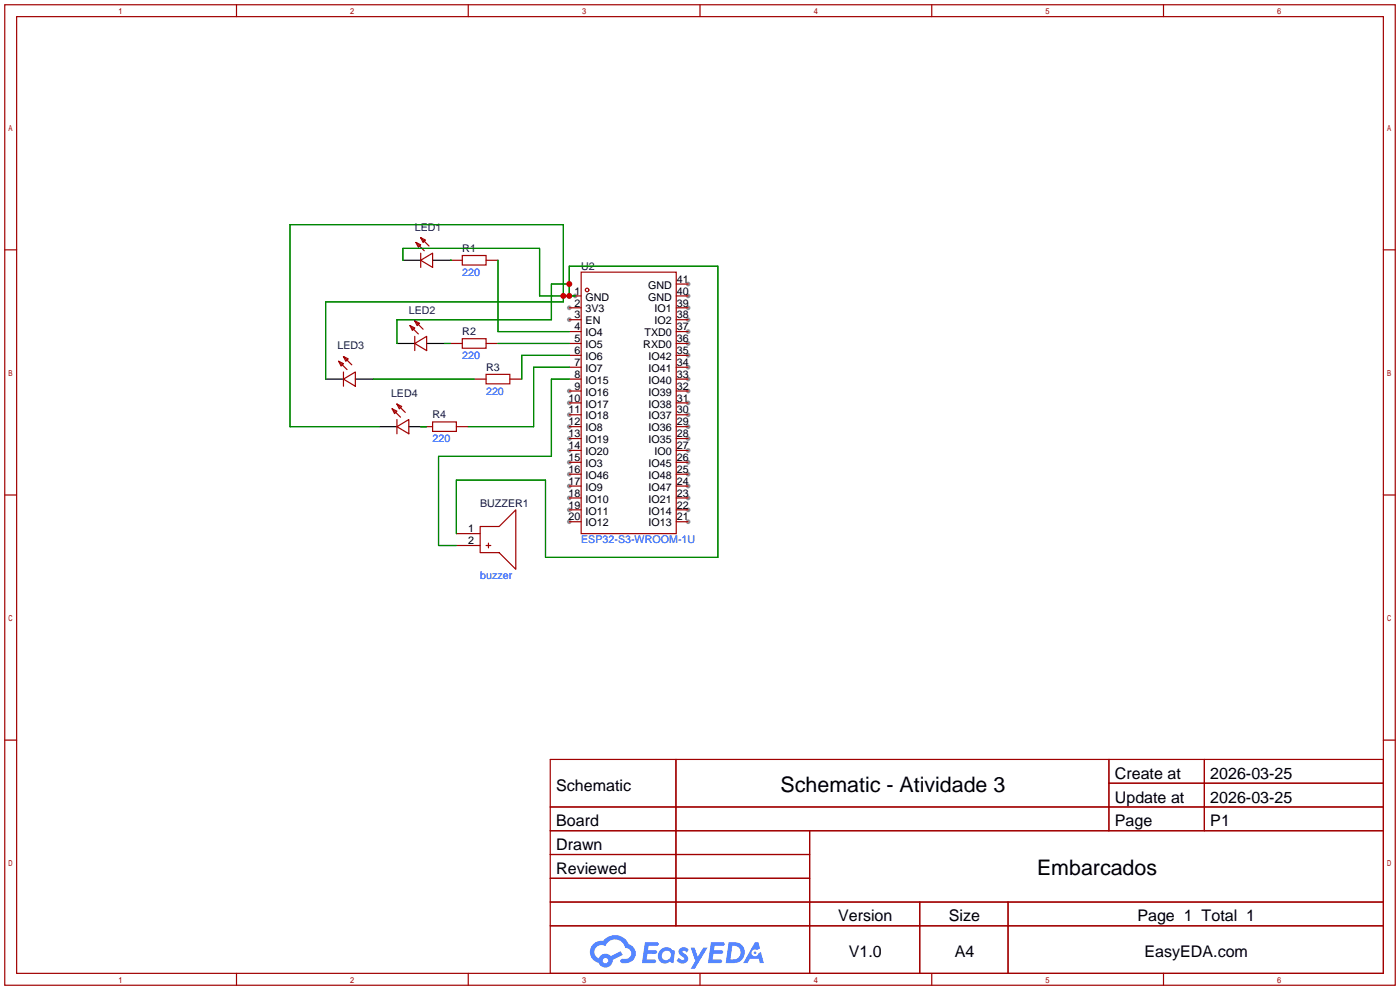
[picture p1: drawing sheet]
<svg xmlns="http://www.w3.org/2000/svg" width="299mm" height="212mm" viewBox="0 0 299 212" stroke-linecap="round" stroke-linejoin="round" font-family="sans-serif">
<g fill="#999">
<circle cx="147.1" cy="60.7" r=".51"/>
<circle cx="147.1" cy="63.2" r=".51"/>
<circle cx="147.1" cy="65.8" r=".51"/>
<circle cx="147.1" cy="68.3" r=".51"/>
<circle cx="147.1" cy="70.9" r=".51"/>
<circle cx="147.1" cy="73.4" r=".51"/>
<circle cx="147.1" cy="75.9" r=".51"/>
<circle cx="147.1" cy="78.5" r=".51"/>
<circle cx="147.1" cy="81" r=".51"/>
<circle cx="147.1" cy="83.6" r=".51"/>
<circle cx="147.1" cy="86.1" r=".51"/>
<circle cx="147.1" cy="88.6" r=".51"/>
<circle cx="147.1" cy="91.2" r=".51"/>
<circle cx="147.1" cy="93.7" r=".51"/>
<circle cx="147.1" cy="96.3" r=".51"/>
<circle cx="147.1" cy="98.8" r=".51"/>
<circle cx="147.1" cy="101.3" r=".51"/>
<circle cx="147.1" cy="103.9" r=".51"/>
<circle cx="147.1" cy="106.4" r=".51"/>
<circle cx="147.1" cy="109" r=".51"/>
<circle cx="147.1" cy="111.5" r=".51"/>
<circle cx="121.7" cy="111.5" r=".51"/>
<circle cx="121.7" cy="109" r=".51"/>
<circle cx="121.7" cy="106.4" r=".51"/>
<circle cx="121.7" cy="103.9" r=".51"/>
<circle cx="121.7" cy="101.3" r=".51"/>
<circle cx="121.7" cy="98.8" r=".51"/>
<circle cx="121.7" cy="96.3" r=".51"/>
<circle cx="121.7" cy="93.7" r=".51"/>
<circle cx="121.7" cy="91.2" r=".51"/>
<circle cx="121.7" cy="88.6" r=".51"/>
<circle cx="121.7" cy="86.1" r=".51"/>
<circle cx="121.7" cy="83.6" r=".51"/>
<circle cx="121.7" cy="68.3" r=".51"/>
<circle cx="121.7" cy="65.8" r=".51"/>
<circle cx="122.9" cy="63.2" r=".51"/>
</g>
<g fill="none" stroke="#a10000" stroke-width=".25">
<path d="M1 1h297.2v209.6h-297.2zM3.6 3.6h292.1v204.4h-292.1zM50.5 1v2.6M100.1 1v2.6M149.6 1v2.6M199.1 1v2.6M248.7 1v2.6M1 53.4h2.6M295.7 53.4h2.5M1 105.8h2.6M295.7 105.8h2.5M1 158.2h2.6"/>
<path d="M295.7 158.2h2.5M117.6 162.3h178.1v45.7h-178.1zM117.6 172.5h178.1M117.6 177.5h178.1M144.5 162.3v35.6M173 177.5v30.5M237 162.3v15.2M237 167.4h58.7M257.4 162.3v15.2M117.6 182.6h55.4M117.6 192.8h178.1M117.6 187.7h55.4"/>
<path d="M117.6 197.9h178.1M196.6 192.8v15.2M215.4 192.8v15.2M50.5 208v2.6M100.1 208v2.6M149.6 208v2.6M199.1 208v2.6M248.7 208v2.6"/>
</g>
<g fill="#5487ff">
<path d="M145.3 202.7a1.3 1.3 0 0 1 1.9 .3l-.4 .6a.54 .54 0 0 0-.9-.2l.1 .2a1.34 1.34 0 0 1 .9 1.8 1.47 1.47 0 0 1-2.3-.1l.5-.6 .8 .5a.31 .31 0 0 0 .4-.3 .31 .31 0 0 0-.3-.4 1.12 1.12 0 0 1-.7-1.8z"/>
<path d="M147.6 202.5h.9l.6 2 1.2-2h.9l-2.7 4.6h-.9l1-1.7z"/>
<path d="M137.8 201.4h1.7a1.31 1.31 0 0 1 1.2 .2 .4 .4 0 0 1-.3 .5l-1.8 .1-.1 .9h1.6a.4 .4 0 0 1 .4 .4 .4 .4 0 0 1-.5 .4h-1.6l-.2 1.2h1.4a.46 .46 0 0 1 .5 0 .46 .46 0 0 1 .1 .5l-.4 .2h-2.6z"/>
<path d="M151.9 201.4h1.7a1.32 1.32 0 0 1 1.2 .2 .39 .39 0 0 1-.3 .5l-1.8 .1-.1 .9h1.6a.4 .4 0 0 1 .4 .4 .4 .4 0 0 1-.4 .4h-1.7l-.2 1.2h1.4a.46 .46 0 0 1 .5 0 .46 .46 0 0 1 .1 .5l-.4 .2h-2.6z"/>
<path d="M161.3 201.4h.8l.3 1.3-.6 .4a.75 .75 0 0 0-1.1 .3 .75 .75 0 0 0 .5 1 .75 .75 0 0 0 .9-.7l.5-.2 .6 2.3h-.8l-.3-.9h-1.8l-.5 .9h-1z"/>
<path d="M155.7 201.4l-.6 4.4h1.5a2.27 2.27 0 0 0 2.6-2.2 2.27 2.27 0 0 0-2.7-2.2zM156.5 202.1a1.5 1.5 0 0 1 1.8 1.6 1.5 1.5 0 0 1-1.9 1.4h-.3z"/>
<path d="M141.2 203a1.6 1.6 0 0 0-.3 2.3 1.6 1.6 0 0 0 2.3 .2l.7 .3 .3-2.4-.1-.3-.5-.1a1.58 1.58 0 0 0-2.4 0zM141.8 203.5a.98 .98 0 0 1 1.6 .4 .98 .98 0 0 1-1.1 1.3 .94 .94 0 0 1-.9-.7 .94 .94 0 0 1 .4-1z"/>
<path d="M126.8 201.8a2.37 2.37 0 0 0 1.1 4 1.54 1.54 0 0 0 1.8 1 1.54 1.54 0 0 0 1.2-1.6l2.2-1.1-.5-.8-2 1a1.57 1.57 0 0 0-2.7 .5 1.5 1.5 0 0 1-.7-2.1 1.5 1.5 0 0 1 2.2-.5 2.23 2.23 0 0 1 2.3-1.4 2.23 2.23 0 0 1 2 1.8 1.16 1.16 0 0 1 1.2 1.1 1.16 1.16 0 0 1-1.1 1.2h-.7a.47 .47 0 0 0-.5 .4 .47 .47 0 0 0 .4 .5 2.17 2.17 0 0 0 2.5-.9 2.17 2.17 0 0 0-.3-2.7l-.8-.4a3.2 3.2 0 0 0-5.5-.7l-1.1 .1zM128.8 205.3a.6 .6 0 0 1 1.2 0 .6 .6 0 0 1-1.2 0z"/>
<circle cx="161.4" cy="203.6" r=".28"/>
</g>
<g fill="none" stroke="#a10000" stroke-width=".25">
<path d="M88.9 51.8l1 .5-.5 .5zM88.9 51.8l1.8 1.8M89.9 55.6l2.6-1.5v3.1zM89.9 50.8l1 .5-.5 .5zM89.9 50.8l1.8 1.8M89.9 54.1v3.1M96.3 55.6h2.5M98.8 54.6h5.1v2h-5.1zM103.9 55.6h2.5M124.2 58.2h20.3v55.8h-20.3zM72.4 77.2l1 .5-.5 .5zM72.4 77.2l1.8 1.8"/>
<path d="M73.4 76.2l1 .5-.5 .5zM73.4 76.2l1.8 1.8M73.4 79.5v3M87.6 69.6l1 .5-.5 .5zM87.6 69.6l1.8 1.8M88.6 73.4l2.6-1.5v3zM88.6 68.6l1.1 .5-.5 .5zM88.6 68.6l1.8 1.8M88.6 71.9v3M96.3 73.4h2.5M98.8 72.4h5.1v2h-5.1zM103.9 73.4h2.5"/>
<path d="M121.7 63.2h2.5M121.7 65.8h2.5M121.7 68.3h2.5M121.7 70.9h2.5M121.7 73.4h2.5M121.7 75.9h2.5M121.7 78.5h2.5M144.5 60.7h2.6M144.5 63.2h2.6M144.5 65.8h2.6M144.5 68.3h2.6M144.5 70.9h2.6"/>
<path d="M144.5 73.4h2.6M144.5 75.9h2.6M144.5 78.5h2.6M73.4 81l2.5-1.5v3zM83.8 87.4l1 .5-.5 .5zM83.8 87.4l1.8 1.8M84.8 91.2l2.6-1.5v3zM84.8 86.4l1.1 .5-.6 .5zM84.8 86.4l1.8 1.7M84.8 89.7v3M89.9 91.2h2.6M92.5 90.2h5v2h-5z"/>
<path d="M97.5 91.2h2.6M101.3 81h2.6M103.9 80h5.1v2h-5.1zM109 81h2.5M121.7 81h2.5M121.7 83.6h2.5M121.7 86.1h2.5M121.7 88.6h2.5M121.7 91.2h2.5M121.7 93.7h2.5M121.7 96.3h2.5M121.7 98.8h2.5"/>
<path d="M144.5 81h2.6M144.5 83.6h2.6M144.5 86.1h2.6M144.5 88.6h2.6M144.5 91.2h2.6M144.5 93.7h2.6M144.5 96.3h2.6M144.5 98.8h2.6M97.5 114h5.1M97.5 116.6h5.1M102.6 112.5h4.1l3.5-3.5v12.7l-3.5-3.6h-4.1zM103.9 116.6h1"/>
<path d="M104.4 116.1v1M121.7 101.3h2.5M121.7 103.9h2.5M121.7 106.4h2.5M121.7 109h2.5M121.7 111.5h2.5M144.5 101.3h2.6M144.5 103.9h2.6M144.5 106.4h2.6M144.5 109h2.6M144.5 111.5h2.6"/>
<circle cx="125.5" cy="62" r=".38"/>
</g>
<g fill="none" stroke="#008700" stroke-width=".25">
<path d="M86.1 55.6v-2.5h29.2v10.1h7.6M96.3 55.6h.1M106.4 55.6v15.3h15.3M95 73.4h1.3M106.4 73.4h15.3M121.7 78.5h-7.7v12.7h-13.9M121.7 60.7h-3.8v7.6h-33.1v5.1M121.7 75.9h-10.2v5.1M121.7 63.2v-6.3h31.7v62.2h-36.8v-16.5h-19.1v11.4M69.6 81v-16.5h50.8v-16.5h-58.4v43.2h19M79.8 81h21.5M89.9 91.2h1.3"/>
<path d="M121.7 81h-3.8v16.5h-24.2v19.1h3.8"/>
</g>
<path d="M86.1 55.6h3.8M92.5 55.6h3.8M84.8 73.4h3.8M91.2 73.4h3.8M69.6 81h3.8M75.9 81h3.9M81 91.2h3.8M87.4 91.2h3.8" fill="none" stroke="#000" stroke-width=".25"/>
<g fill="#c00">
<circle cx="120.4" cy="63.2" r=".63"/>
<circle cx="121.7" cy="63.2" r=".63"/>
<circle cx="121.7" cy="60.7" r=".63"/>
</g>
<g font-size="4.6">
<text x="166.8" y="169.3">Schematic - Atividade 3</text>
<text x="221.6" y="187.1">Embarcados</text>
</g>
<g font-size="3.4">
<text x="238.3" y="166.4">Create at</text>
<text x="258.7" y="166.4">2026-03-25</text>
<text x="118.9" y="169">Schematic</text>
<text x="238.3" y="171.5">Update at</text>
<text x="258.7" y="171.5">2026-03-25</text>
<text x="118.9" y="176.6">Board</text>
<text x="238.3" y="176.6">Page</text>
<text x="258.7" y="176.6">P1</text>
<text x="118.9" y="181.7">Drawn</text>
<text x="118.9" y="186.8">Reviewed</text>
<text x="179.1" y="196.9">Version</text>
<text x="202.8" y="196.9">Size</text>
<text x="243.1" y="196.9">Page 1 Total 1</text>
<text x="181.4" y="204.5">V1.0</text>
<text x="204" y="204.5">A4</text>
<text x="244.6" y="204.5">EasyEDA.com</text>
</g>
<g font-size="2.3" fill="#000080">
<text x="88.6" y="49.3">LED1</text>
<text x="98.8" y="53.8">R1</text>
<text x="124.2" y="57.7">U2</text>
<text x="87.4" y="67.1">LED2</text>
<text x="98.8" y="71.6">R2</text>
<text x="72.1" y="74.7">LED3</text>
<text x="103.9" y="79.2">R3</text>
<text x="83.6" y="84.8">LED4</text>
<text x="92.5" y="89.4">R4</text>
<text x="102.6" y="108.5">BUZZER1</text>
</g>
<g font-size="2.3" fill="#00f">
<text x="98.8" y="58.9">220</text>
<text x="98.8" y="76.7">220</text>
<text x="103.9" y="84.3">220</text>
<text x="92.5" y="94.5">220</text>
<text x="124.2" y="116.1">ESP32-S3-WROOM-1U</text>
<text x="102.6" y="123.7">buzzer</text>
</g>
<g font-size="2.3">
<text x="122.8" y="65.5">2</text>
<text x="122.8" y="63">1</text>
<text x="125.1" y="64.2">GND</text>
<text x="138.5" y="61.7">GND</text>
<text x="138.5" y="64.2">GND</text>
<text x="144.7" y="60.4">41</text>
<text x="144.7" y="63">40</text>
<text x="144.7" y="65.5">39</text>
<text x="122.8" y="70.6">4</text>
<text x="122.8" y="68.1">3</text>
<text x="125.1" y="71.9">IO4</text>
<text x="125.1" y="69.3">EN</text>
<text x="125.1" y="66.8">3V3</text>
<text x="137.7" y="71.9">TXD0</text>
<text x="139.9" y="66.8">IO1</text>
<text x="139.9" y="69.3">IO2</text>
<text x="144.7" y="68.1">38</text>
<text x="144.7" y="70.6">37</text>
<text x="122.8" y="75.7">6</text>
<text x="122.8" y="73.1">5</text>
<text x="125.1" y="76.9">IO6</text>
<text x="125.1" y="74.4">IO5</text>
<text x="137.5" y="74.4">RXD0</text>
<text x="138.6" y="76.9">IO42</text>
<text x="144.7" y="73.1">36</text>
<text x="144.7" y="75.7">35</text>
<text x="122.8" y="83.3">9</text>
<text x="122.8" y="80.8">8</text>
<text x="122.8" y="78.2">7</text>
<text x="125.1" y="82">IO15</text>
<text x="125.1" y="79.5">IO7</text>
<text x="138.6" y="79.5">IO41</text>
<text x="138.6" y="82">IO40</text>
<text x="144.7" y="78.2">34</text>
<text x="144.7" y="80.8">33</text>
<text x="144.7" y="83.3">32</text>
<text x="121.5" y="88.4">11</text>
<text x="121.5" y="85.8">10</text>
<text x="125.1" y="89.6">IO18</text>
<text x="125.1" y="87.1">IO17</text>
<text x="125.1" y="84.6">IO16</text>
<text x="138.6" y="84.6">IO39</text>
<text x="138.6" y="87.1">IO38</text>
<text x="138.6" y="89.6">IO37</text>
<text x="144.7" y="85.8">31</text>
<text x="144.7" y="88.4">30</text>
<text x="121.5" y="96">14</text>
<text x="121.5" y="93.5">13</text>
<text x="121.5" y="90.9">12</text>
<text x="125.1" y="94.7">IO19</text>
<text x="125.1" y="92.2">IO8</text>
<text x="138.6" y="92.2">IO36</text>
<text x="138.6" y="94.7">IO35</text>
<text x="144.7" y="90.9">29</text>
<text x="144.7" y="93.5">28</text>
<text x="144.7" y="96">27</text>
<text x="121.5" y="101.1">16</text>
<text x="121.5" y="98.5">15</text>
<text x="125.1" y="99.8">IO3</text>
<text x="125.1" y="97.3">IO20</text>
<text x="138.6" y="99.8">IO45</text>
<text x="139.9" y="97.3">IO0</text>
<text x="144.7" y="98.5">26</text>
<text x="144.7" y="101.1">25</text>
<text x="121.5" y="106.2">18</text>
<text x="121.5" y="103.6">17</text>
<text x="125.1" y="107.4">IO10</text>
<text x="125.1" y="104.9">IO9</text>
<text x="125.1" y="102.3">IO46</text>
<text x="138.6" y="102.3">IO48</text>
<text x="138.6" y="104.9">IO47</text>
<text x="138.6" y="107.4">IO21</text>
<text x="144.7" y="103.6">24</text>
<text x="144.7" y="106.2">23</text>
<text x="100.1" y="113.8">1</text>
<text x="121.5" y="111.2">20</text>
<text x="121.5" y="108.7">19</text>
<text x="125.1" y="112.5">IO12</text>
<text x="125.1" y="110">IO11</text>
<text x="138.6" y="110">IO14</text>
<text x="138.6" y="112.5">IO13</text>
<text x="144.7" y="108.7">22</text>
<text x="144.7" y="111.2">21</text>
<text x="100.1" y="116.3">2</text>
</g>
</svg>
